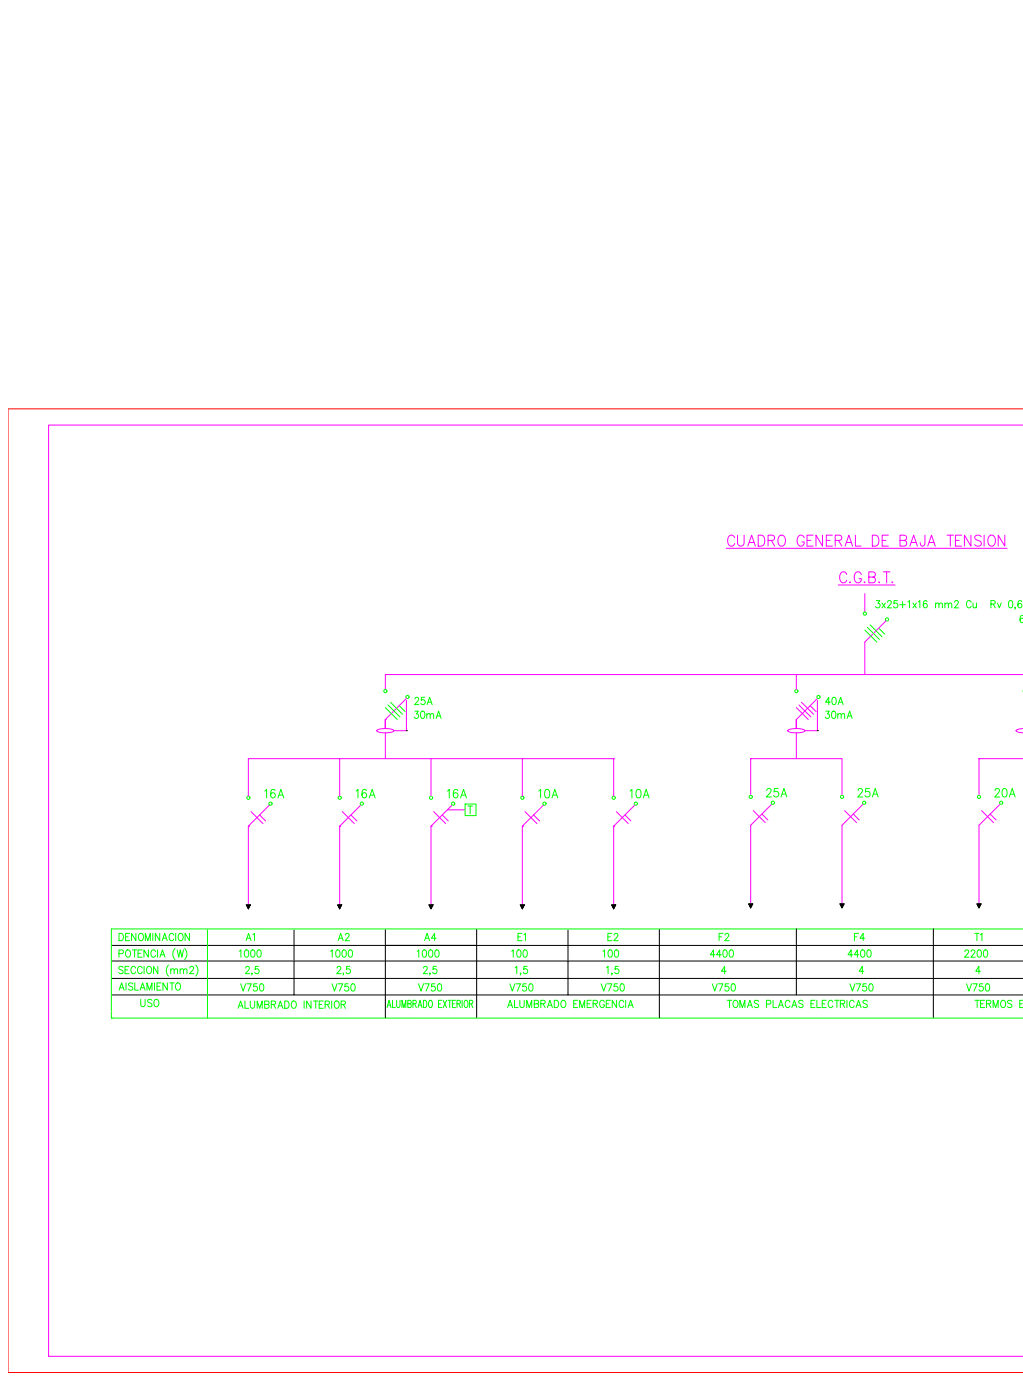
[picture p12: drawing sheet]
<svg xmlns="http://www.w3.org/2000/svg" width="630mm" height="863mm" viewBox="0 0 630 863" stroke-linecap="round" stroke-linejoin="round" font-family="sans-serif">
<g fill="none" stroke="#0f0" stroke-width=".62">
<path d="M540 370h2l-1 2a1.4 1.4 0 0 1 1 2 1.5 1.5 0 0 1-3 0M543 372l2 3M545 372l-2 3M547 371v-1l2 1-3 4h3M553 370h-2v2a1.5 1.5 0 0 1 2 0 1.5 1.5 0 0 1-1 2 1.5 1.5 0 0 1-2 0M554 373h4M556 371v4M559 371l1-1v5M562 372l2 3M564 372l-2 3M566 371l1-1v5M571 371v-1a2.2 2.2 0 0 0-3 2 2.2 2.2 0 0 0 2 3 1.3 1.3 0 0 0 1-1 1.3 1.3 0 0 0-1-2 1.3 1.3 0 0 0-1 1"/>
<path d="M576 373l1-1h1v3M576 372v3M578 373l1-1h1v3M582 373l1-1h1v3M582 372v3M584 373l1-1h1v3M588 371l1-1 1 1-2 4h2M598 371a1.5 1.5 0 0 0-2-1 1.5 1.5 0 0 0-1 2v1a1.5 1.5 0 0 0 1 2 1.5 1.5 0 0 0 2-1M599 372l1 2v1l1-1M601 372v3M610 372h3v-1l-3-1v5M612 372l1 3"/>
<path d="M614 372l2 3 1-3M622 370a2.4 2.4 0 0 1 2 2 2.4 2.4 0 0 1-2 3l-1-2zM625 374v2M629 371v-1a2.2 2.2 0 0 0-2 2 2.2 2.2 0 0 0 1 3 1.3 1.3 0 0 0 1-1 1.3 1.3 0 0 0-1-2 1.3 1.3 0 0 0-1 1M533 388l7 8M534 387l8 7M536 385l7 7M541 387l4 4M237 436l8 7M239 435l7 7M241 433l7 7M246 435l4 4"/>
<path d="M630 426h.1M286 496h7v7h-7zM288 497h3M290 497v5M128 573v54M630 573h-561v54M73 588h3v-2l-3-1v5M76 596h-1h-2l1 1 2 2-1 1-2-1M77 598h2M78 586a2.1 2.1 0 0 1 2 2 2.1 2.1 0 0 1-2 2l-1-2zM79 596h-2v4h2M82 585h2"/>
<path d="M83 585v5M84 597a1.5 1.5 0 0 0-2-1 1.5 1.5 0 0 0-1 1v1a1.5 1.5 0 0 0 1 2 1.5 1.5 0 0 0 2-1M85 588h2M88 585h-3v5h3M88 597a1.5 1.5 0 0 0-2-1 1.5 1.5 0 0 0-1 1v1a1.5 1.5 0 0 0 1 2 1.5 1.5 0 0 0 2-1M89 596v4M91 596a2.2 2.2 0 0 1 2 2 2.2 2.2 0 0 1-2 2l-1-2zM91 585v5l-2-5v5M96 587a1.5 1.5 0 0 0-2-2 1.5 1.5 0 0 0-1 2v1a1.5 1.5 0 0 0 1 2 1.5 1.5 0 0 0 2-1M97 585v5M97 596v4l-2-4v4M99 590l1-5 2 5"/>
<path d="M99 588h2M104 595a5 5 0 0 0 0 7M105 598l1-1h1v3M105 597v3M107 598l1-1h1v3M108 585a5 5 0 0 0 0 6M109 585l1 5 1-5 1 5 1-5M111 598l1-1h1v3M111 597v3M113 598l1-1h1v3M114 585a5 5 0 0 1 0 6M117 597l1-1h1l-2 4h2"/>
<path d="M121 595a5 5 0 0 1 0 7M317 596h1v4M321 600l-1 1M325 596h-2v2a1.5 1.5 0 0 1 2 0 1.5 1.5 0 0 1-1 2 1.5 1.5 0 0 1-2-1M374 596h1v4M377 600v1M381 596h-2v2a1.5 1.5 0 0 1 2 0 1.5 1.5 0 0 1 0 2 1.5 1.5 0 0 1-2-1M447 599h-3l2-3v4M532 599h-3l2-3v4M604 599h-3l2-3v4M69 627h.1M69 627l561 1"/>
<circle cx="533" cy="378" r="1"/>
<circle cx="546" cy="382" r="1"/>
<circle cx="237" cy="426" r="1"/>
<circle cx="251" cy="430" r="1"/>
<circle cx="490" cy="426" r="1"/>
<circle cx="504" cy="430" r="1"/>
<circle cx="153" cy="492" r="1"/>
<circle cx="209" cy="492" r="1"/>
<circle cx="265" cy="492" r="1"/>
<circle cx="322" cy="492" r="1"/>
<circle cx="378" cy="492" r="1"/>
<circle cx="462" cy="491" r="1"/>
<circle cx="476" cy="495" r="1"/>
<circle cx="519" cy="491" r="1"/>
<circle cx="532" cy="495" r="1"/>
<circle cx="603" cy="491" r="1"/>
<circle cx="617" cy="495" r="1"/>
</g>
<g fill="none" stroke="#000" stroke-width=".62">
<path d="M250 450h.1M503 450h.1M152 558h2l-1 2zM208 558h2l-1 2zM264 558h3l-2 2zM320 558h3l-1 2zM377 558h2l-1 2zM461 557h3l-2 3zM517 557h3l-1 3zM602 557h2l-1 3zM181 573v40M237 573v54"/>
<path d="M294 573v54M350 573v40M406 573v54M490 573v40M575 573v54M69 592h561M69 583h561M69 613h561M69 603h561"/>
</g>
<g fill="none" stroke="#f0f" stroke-width=".62">
<path d="M630 262h-600v574h600M447 338h173M521 354a2.2 2.2 0 0 0-2-2 2.2 2.2 0 0 0-2 3v2a2.2 2.2 0 0 0 2 2 2.2 2.2 0 0 0 2-1M524 359h.1M530 354a2.2 2.2 0 0 0-2-2 2.2 2.2 0 0 0-2 3v2a2.2 2.2 0 0 0 2 2 2.2 2.2 0 0 0 2-2h-1M532 359h1M535 356l4-1v-1v-1l-1-1h-3v7h3a1.8 1.8 0 0 0 1-2 1.8 1.8 0 0 0-1-1M541 359h1M544 352h4M546 352v7M550 359h.1M516 361h35"/>
<path d="M533 366v11M546 383l-13 13v20M237 416h.1M237 416v9M237 416h393M490 416h.1M490 416v9M250 432v18h-7M250 430l-13 13M490 436l8 7M492 435l7 7M494 433l7 7"/>
<path d="M499 435l4 4M503 432v18h-7M504 430l-14 13v6M232 450a12 12 0 0 1 11 0 11 11 0 0 1-11 0zM237 443v6v-6M237 443h.1M237 443v6M237 452v16M485 450a12 12 0 0 1 11 0 11 11 0 0 1-11 0zM490 449v-6v6M490 452v16M630 449l-4 1a.7 .7 0 0 0 0 1 .7 .7 0 0 0 1 0l3 1"/>
<path d="M209 468v23M265 468v23M322 468v23M378 468h.1M378 468h-225v23M378 468v23M462 468h.1M462 468h57v22M462 468v22M603 468h.1M603 468h27M603 468v22"/>
<path d="M166 496l-13 13v49M222 496l-13 13M276 499h10M279 496l-14 13v49M335 496l-13 13M391 496l-13 13M464 500l7 7M475 496l-13 13M520 500l8 7M532 496l-13 13M605 500l7 7M616 496l-13 13"/>
<path d="M153 509h.1M155 500l7 8M160 502l4 4M209 509v49M209 509h.1M211 500l7 8M216 502l4 4M265 509h.1M267 500l7 8M272 502l4 4M322 509v49M322 509h.1"/>
<path d="M323 500l8 8M329 502l3 4M378 509h.1M378 509v49M380 500l7 8M385 502l4 4M462 509h.1M462 509v48M469 502l4 3M519 509v48M519 509h.1M526 502l3 3"/>
<path d="M603 509h.1M603 509v48M610 502l4 3"/>
</g>
<path d="M152 558h2l-1 2zM208 558h2l-1 2zM264 558h3l-2 2zM320 558h3l-1 2zM377 558h2l-1 2zM461 557h3l-2 3zM517 557h3l-1 3zM602 557h2l-1 3z" fill="#000" stroke="#000" stroke-width=".62"/>
<path d="M69 623h.1" fill="none" stroke="#ff0" stroke-width=".62"/>
<path d="M630 252h-625v594h625" fill="none" stroke="#f00" stroke-width=".62"/>
<text font-size="12.3" fill="#f0f" x="446" y="339">%%UCUADRO GENERAL DE BAJA TENSION</text>
<g font-size="9.3" fill="#0f0">
<text x="162" y="493">16A</text>
<text x="218" y="493">16A</text>
<text x="274" y="493">16A</text>
<text x="331" y="493">10A</text>
<text x="387" y="493">10A</text>
<text x="471" y="492">25A</text>
<text x="527" y="492">25A</text>
<text x="611" y="492">20A</text>
<text x="150" y="602">2,5</text>
<text x="206" y="602">2,5</text>
<text x="259" y="602">2,5</text>
</g>
<g font-size="8.4" fill="#0f0">
<text x="254" y="436">25A</text>
<text x="507" y="436">40A</text>
<text x="254" y="444">30mA</text>
<text x="507" y="444">30mA</text>
<text x="72" y="581">DENOMINACION</text>
<text x="150" y="581">A1</text>
<text x="207" y="581">A2</text>
<text x="260" y="581">A4</text>
<text x="318" y="581">E1</text>
<text x="373" y="581">E2</text>
<text x="442" y="581">F2</text>
<text x="525" y="581">F4</text>
<text x="599" y="581">T1</text>
<text x="146" y="591">1000</text>
<text x="202" y="591">1000</text>
<text x="256" y="591">1000</text>
<text x="314" y="591">100</text>
<text x="370" y="591">100</text>
<text x="436" y="591">4400</text>
<text x="521" y="591">4400</text>
<text x="593" y="591">2200</text>
<text x="147" y="612">V750</text>
<text x="203" y="612">V750</text>
<text x="256" y="612">V750</text>
<text x="313" y="612">V750</text>
<text x="369" y="612">V750</text>
<text x="437" y="612">V750</text>
<text x="522" y="612">V750</text>
<text x="594" y="612">V750</text>
<text x="145" y="623">ALUMBRADO INTERIOR</text>
<text x="237" y="622">ALUMBRADO EXTERIOR</text>
<text x="312" y="622">ALUMBRADO EMERGENCIA</text>
<text x="447" y="622">TOMAS PLACAS ELECTRICAS</text>
<text x="599" y="622">TERMOS ELECTRICOS</text>
</g>
<g font-size="7.9" fill="#0f0">
<text x="627" y="385">63A</text>
<text x="72" y="611">AISLAMIENTO</text>
<text x="85" y="622">USO</text>
</g>
</svg>
